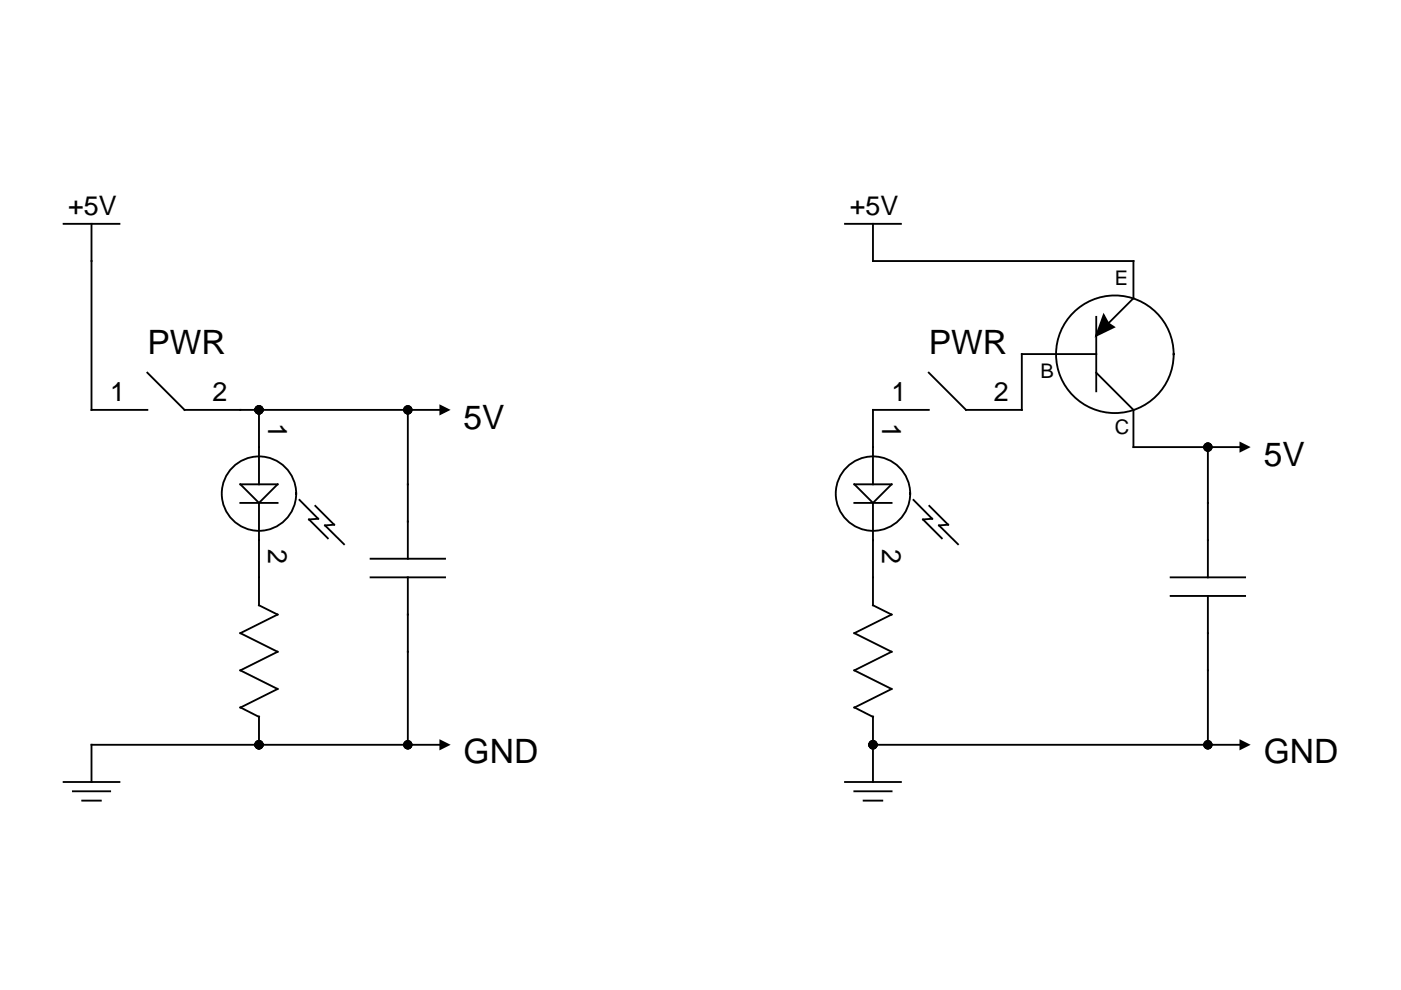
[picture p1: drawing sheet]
<svg xmlns="http://www.w3.org/2000/svg" width="297mm" height="210mm" viewBox="0 0 297 210" stroke-linecap="round" stroke-linejoin="round" font-family="sans-serif">
<g fill="none" stroke="#000" stroke-width=".39">
<path d="M13.5 47.5h11.8M19.4 47.5v39.4h11.8M179.2 47.5h11.8M185.1 47.5v7.8h55.2v7.9l-7.9 7.9M31.2 79l7.9 7.9h55.3M232.4 75.1h-15.8v11.8h-11.8l-7.9-7.9M232.4 79l7.9 7.9v7.9h23.7M232.4 67.2v15.8M234 66.8l1 1.8 1.2 .8-3.8 1.8zM54.9 86.9v15.8M86.5 86.9v31.6M196.9 86.9h-11.8v15.8"/>
<path d="M256.1 94.8v27.6M51 102.7h7.9l-4 3.9zM51 106.6h7.9M54.9 106.6v21.7l4 2-7.9 3.9 7.9 4-7.9 3.9 7.9 4-7.9 3.9 3.9 2M63.5 106l4 4-2 .1 4 4M66.9 107.3l3.9 3.9-1.9 .2 4 4M78.6 118.5h15.8M181.1 102.7h7.9l-3.9 3.9zM181.1 106.6h7.9M185.1 106.6v21.7l3.9 2-7.9 3.9 7.9 4-7.9 3.9 7.9 4-7.9 3.9 4 2M193.7 106l3.9 4-1.9 .1 4 4M197 107.3l4 3.9-1.9 .2 4 4"/>
<path d="M78.6 122.4h15.8M86.5 122.4v35.5M248.2 122.4h15.8M248.2 126.4h15.8M256.1 126.4v31.5M54.9 151.9v6M94.4 157.9h-75v7.9M185.1 157.9h78.9M185.1 151.9v13.9M13.5 165.8h11.8M15.5 167.8h7.8M17.4 169.7h4"/>
<path d="M179.2 165.8h11.8M181.1 167.8h7.9M183.1 169.7h4"/>
<circle cx="236.4" cy="75.1" r="12.5"/>
<circle cx="54.9" cy="104.7" r="7.9"/>
<circle cx="185.1" cy="104.7" r="7.9"/>
</g>
<g fill="#000">
<path d="M234 66.8l1 1.8 1.2 .8-3.8 1.8zM93.2 85.7l2.3 1.2-2.3 1.2zM262.8 93.6l2.4 1.2-2.4 1.2zM93.2 156.7l2.3 1.2-2.3 1.2zM262.8 156.7l2.4 1.2-2.4 1.2z"/>
<circle cx="54.9" cy="86.9" r=".99"/>
<circle cx="86.5" cy="86.9" r=".99"/>
<circle cx="256.1" cy="94.8" r=".99"/>
<circle cx="54.9" cy="157.9" r=".99"/>
<circle cx="86.5" cy="157.9" r=".99"/>
<circle cx="185.1" cy="157.9" r=".99"/>
<circle cx="256.1" cy="157.9" r=".99"/>
</g>
<g font-size="7.1">
<text x="31.2" y="75.1">PWR</text>
<text x="196.9" y="75.1">PWR</text>
<text x="98.3" y="90.9">5V</text>
<text x="267.9" y="98.7">5V</text>
<text x="98.3" y="161.9">GND</text>
<text x="267.9" y="161.9">GND</text>
</g>
<g font-size="5.7">
<text x="14.5" y="45.5">+5V</text>
<text x="180.2" y="45.5">+5V</text>
<text x="23.3" y="84.9">1</text>
<text x="45" y="84.9">2</text>
<text x="56.9" y="89.7" transform="rotate(90 56.9 89.7)">1</text>
<text x="187.1" y="89.7" transform="rotate(90 187.1 89.7)">1</text>
<text x="189" y="84.9">1</text>
<text x="210.7" y="84.9">2</text>
<text x="56.9" y="116.5" transform="rotate(90 56.9 116.5)">2</text>
<text x="187.1" y="116.5" transform="rotate(90 187.1 116.5)">2</text>
</g>
<g font-size="4.3">
<text x="236.4" y="60.4">E</text>
<text x="220.6" y="80.2">B</text>
<text x="236.4" y="92">C</text>
</g>
</svg>
